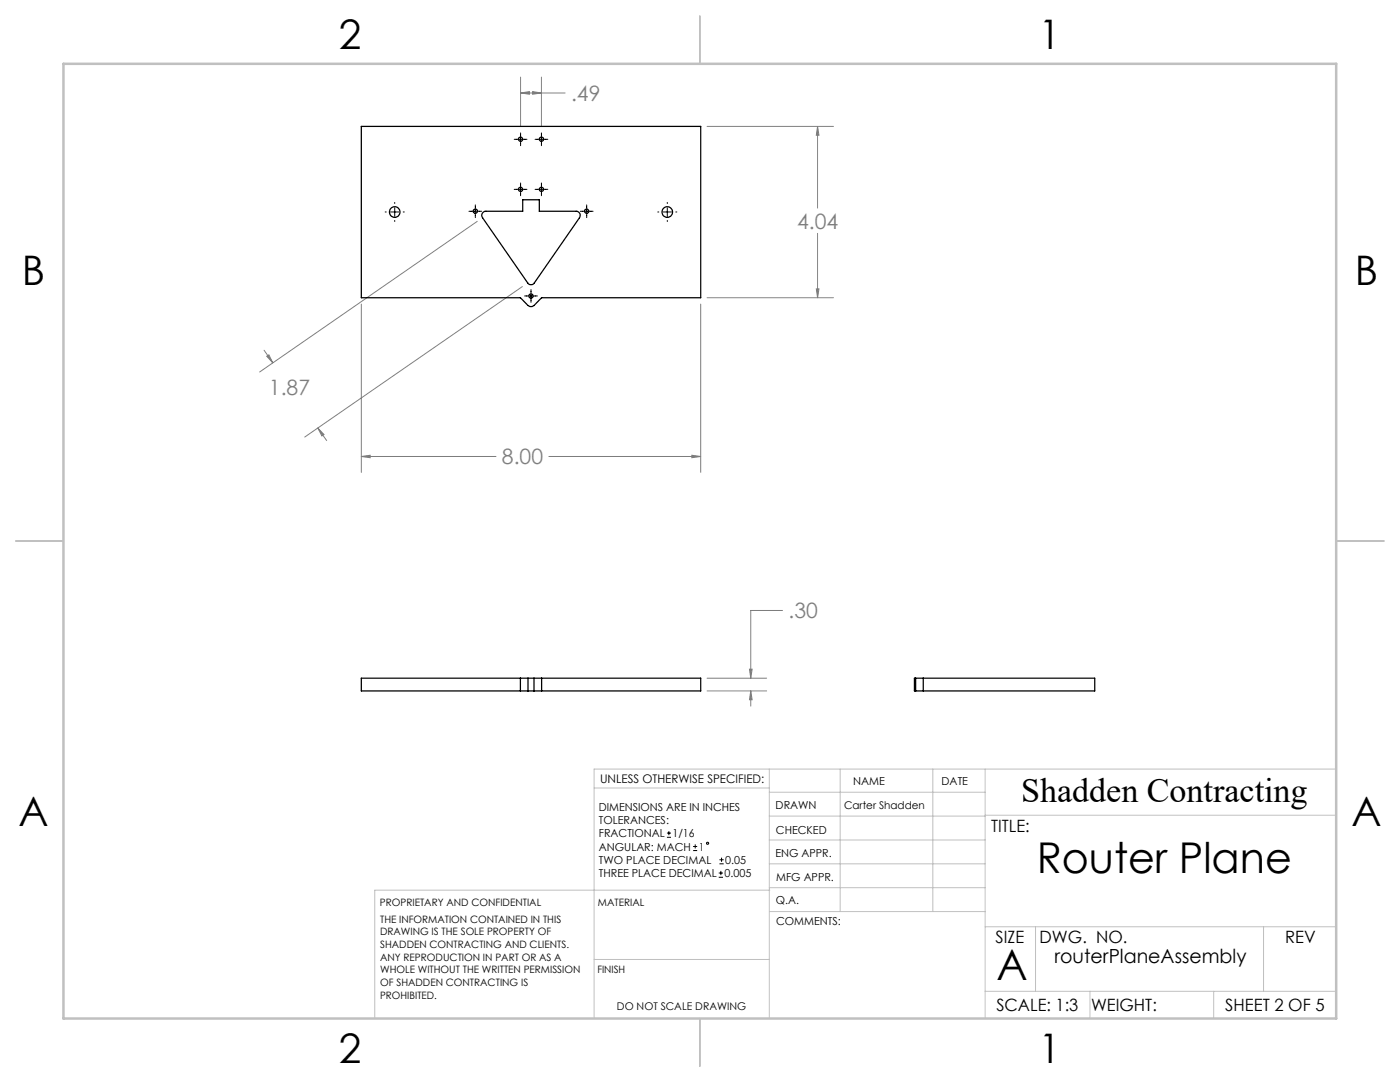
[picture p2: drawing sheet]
<svg xmlns="http://www.w3.org/2000/svg" width="279mm" height="216mm" viewBox="0 0 279 216" stroke-linecap="round" stroke-linejoin="round" font-family="sans-serif">
<g fill="none" stroke="#000" stroke-width=".2">
<path d="M102.6 27.8h2.6M102.6 37.8h2.6M103.9 26.5v2.6M103.9 36.5v2.6M106.8 27.8h2.5M106.8 37.8h2.5M108.1 26.5v2.6M108.1 36.5v2.6M76.9 42.3h.2M77.9 42.3h1.7M78.8 40.4v.2M78.8 41.5v1.6"/>
<path d="M78.8 44v.2M80.5 42.3h.2M93.6 42.2h2.5M94.9 40.9v2.5M104.7 59.1h2.5M106 57.8v2.5M115.8 42.2h2.6M117.1 40.9v2.5M131.3 42.3h.2M132.3 42.3h1.7M133.2 40.4v.2M133.2 41.5v1.6"/>
<path d="M133.2 44v.2M134.9 42.3h.2M133.1 167.1h.8M133.1 166.2h.8M133.5 165.8v.9M138.3 169.7h.8M138.3 168.9h.8M138.7 168.5v.8M143.4 175h.9M143.4 174.2h.9M143.6 172.4h.8M143.6 171.6h.8"/>
<path d="M143.9 173.8v.8M144 171.1v.9"/>
<circle cx="141.2" cy="168.3" r=".22"/>
</g>
<g fill="none" stroke="#808080" stroke-width=".2">
<path d="M103.9 15.4v9.9M103.9 18.6h8.9M103.9 18.6l1.8-.3v.5zM106.3 18.3l1.8 .3-1.8 .2zM108.1 15.4v9.9M141.1 25.2h25.2M163.2 25.2v16.3M163.2 25.2l.2 1.8h-.5zM95.2 44.2l-43.4 30M104.2 57.2l-43.4 30M141.1 59.4h25.2M162.9 57.6h.5l-.2 1.8z"/>
<path d="M163.2 46.6v12.8M52.7 69.9l1.7 2.5M53.2 71.1l.5-.3 .7 1.6zM72.1 60.7v33.6M139.8 60.7v33.6M63.4 85.4l1.8 2.5M63.4 85.4l1.3 1.3-.5 .3zM72.1 91.1h26.9M72.1 91.1l1.8-.3v.5zM109.5 91.1h30.3M138.1 90.8l1.7 .3-1.7 .2zM141.1 135.3h11.9"/>
<path d="M141.1 137.9h11.9M149.6 133.5h.5l-.3 1.8zM149.8 137.9v3M149.8 137.9l.3 1.7h-.5zM156.2 121.8h-6.4v13.5"/>
</g>
<g fill="none" stroke="#c0c0c0" stroke-width=".2">
<path d="M118.6 157.2h34.9M153.5 153.5v49.7M153.5 158.1h43.1M167.7 153.5v28.4M186.2 153.5v28.4M196.6 153.5v49.7M266.7 153.5h-148.1v49.7M153.5 167.6h43.1M153.5 162.8h43.1M153.5 172.4h43.1M153.5 177.1h43.1M153.6 177.6h-78.8v25.6"/>
<path d="M196.6 162.7h70.1M118.6 191.5h34.9M153.6 181.9h43M196.6 197.8h70.1M196.6 184.9h70.1M206.7 184.9v12.9M217.5 197.8v5.4M242.2 197.8v5.4M252.2 184.9v12.9"/>
</g>
<path d="M139.7 3.2v9.5M3.1 107.9h9.6M266.7 107.9h9.5M139.7 203.2v9.6" fill="none" stroke="#c0c0c0" stroke-width=".25"/>
<path d="M12.7 12.7h254v190.5h-254z" fill="none" stroke="#c0c0c0" stroke-width=".5"/>
<path d="M149.6 133.5h.5l-.3 1.8zM149.8 137.9l.3 1.7h-.5zM162.9 57.6h.5l-.2 1.8zM163.2 25.2l.2 1.8h-.5zM138.1 90.8l1.7 .3-1.7 .2zM72.1 91.1l1.8-.3v.5zM53.2 71.1l.5-.3 .7 1.6zM63.4 85.4l1.3 1.3-.5 .3zM103.9 18.6l1.8-.3v.5zM106.3 18.3l1.8 .3-1.8 .2z" fill="#808080"/>
<g fill="none" stroke="#000" stroke-width=".25">
<path d="M72.1 25.2h67.7v34.2h-31.7l-1.5 1.6a.96 .96 0 0 1-1.2 0l-1.5-1.6h-31.8zM96.4 42.4l.4-.2h7.5v-2.3h3.3v2.3h7.4a.81 .81 0 0 1 .7 .4 .81 .81 0 0 1-.1 .9l-9 12.9a.81 .81 0 0 1-1.3 0l-9-12.9-.2-.5zM103.9 135.3v2.6M105.4 135.3h1.2M105.4 137.9h1.2M105.4 135.3v2.6M105.4 135.3h-33.3v2.6h33.3M106.6 135.3v2.6M106.6 135.3h33.2v2.6h-33.2M108.1 135.3v2.6M182.7 135.3h-.2v2.6h.2M182.7 135.3h35.8v2.6h-35.8"/>
<path d="M182.7 135.3v2.6M184.3 135.3v2.6"/>
<circle cx="103.9" cy="27.8" r=".43"/>
<circle cx="103.9" cy="37.8" r=".42"/>
<circle cx="108.1" cy="27.8" r=".44"/>
<circle cx="108.1" cy="37.8" r=".43"/>
<circle cx="78.8" cy="42.3" r="1.06"/>
<circle cx="94.9" cy="42.1" r=".44"/>
<circle cx="106" cy="59.1" r=".42"/>
<circle cx="117.1" cy="42.1" r=".43"/>
<circle cx="133.2" cy="42.3" r="1.06"/>
</g>
<g font-size="8.5">
<text x="206.9" y="174.2">Router Plane</text>
<text x="198.9" y="195.5">A</text>
</g>
<g font-size="8.1">
<text x="67.6" y="9.7">2</text>
<text x="207.3" y="9.7">1</text>
<text x="4.4" y="57">B</text>
<text x="270.4" y="57">B</text>
<text x="3.7" y="164.9">A</text>
<text x="269.7" y="164.9">A</text>
<text x="67.6" y="212.2">2</text>
<text x="207.3" y="212.2">1</text>
</g>
<text font-size="6.9" x="203.8" y="160.1">Shadden Contracting</text>
<g font-size="4.2" fill="#808080">
<text x="114" y="20.1">.49</text>
<text x="159.1" y="45.6">4.04</text>
<text x="53.7" y="78.8">1.87</text>
<text x="100.2" y="92.7">8.00</text>
<text x="157.4" y="123.4">.30</text>
</g>
<text font-size="3.9" x="210.4" y="192.1">routerPlaneAssembly</text>
<g font-size="3.4">
<text x="197.8" y="166">TITLE:</text>
<text x="198.7" y="188.1">SIZE</text>
<text x="207.5" y="188.1">DWG. NO.</text>
<text x="256.5" y="188.2">REV</text>
<text x="198.8" y="201.7">SCALE: 1:3</text>
<text x="217.7" y="201.8">WEIGHT:</text>
<text x="244.5" y="201.7">SHEET 2 OF 5</text>
</g>
<text font-size="2.4" x="119.8" y="156.2">UNLESS OTHERWISE SPECIFIED:</text>
<g font-size="2.2">
<text x="119.5" y="161.8">DIMENSIONS ARE IN INCHES</text>
<text x="154.8" y="161.4">DRAWN</text>
<text x="170.2" y="156.7">NAME</text>
<text x="187.9" y="156.7">DATE</text>
<text x="119.5" y="164.4">TOLERANCES:</text>
<text x="119.5" y="167.1">FRACTIONAL</text>
<text x="134.2" y="167.1">1/16</text>
<text x="154.9" y="166.3">CHECKED</text>
<text x="119.5" y="172.4">TWO PLACE DECIMAL</text>
<text x="119.5" y="169.7">ANGULAR: MACH</text>
<text x="139.5" y="169.7">1</text>
<text x="144.7" y="172.4">0.05</text>
<text x="154.8" y="171">ENG APPR.</text>
<text x="119.5" y="175">THREE PLACE DECIMAL</text>
<text x="144.6" y="175">0.005</text>
<text x="154.9" y="175.7">MFG APPR.</text>
<text x="154.9" y="180.4">Q.A.</text>
<text x="154.9" y="184.6">COMMENTS:</text>
</g>
<g font-size="2.1">
<text x="168.5" y="161.5">Carter Shadden</text>
<text x="123.1" y="201.6">DO NOT SCALE DRAWING</text>
</g>
<g font-size="2">
<text x="75.8" y="180.7">PROPRIETARY AND CONFIDENTIAL</text>
<text x="75.9" y="184.1">THE INFORMATION CONTAINED IN THIS</text>
<text x="119.3" y="180.7">MATERIAL</text>
<text x="75.9" y="186.7">DRAWING IS THE SOLE PROPERTY OF</text>
<text x="75.9" y="189.2">SHADDEN CONTRACTING AND CLIENTS.</text>
<text x="75.9" y="191.7">ANY REPRODUCTION IN PART OR AS A</text>
<text x="75.9" y="194.2">WHOLE WITHOUT THE WRITTEN PERMISSION</text>
<text x="75.9" y="196.8">OF SHADDEN CONTRACTING IS</text>
<text x="119.2" y="194.2">FINISH</text>
<text x="75.9" y="199.3">PROHIBITED.</text>
</g>
</svg>
